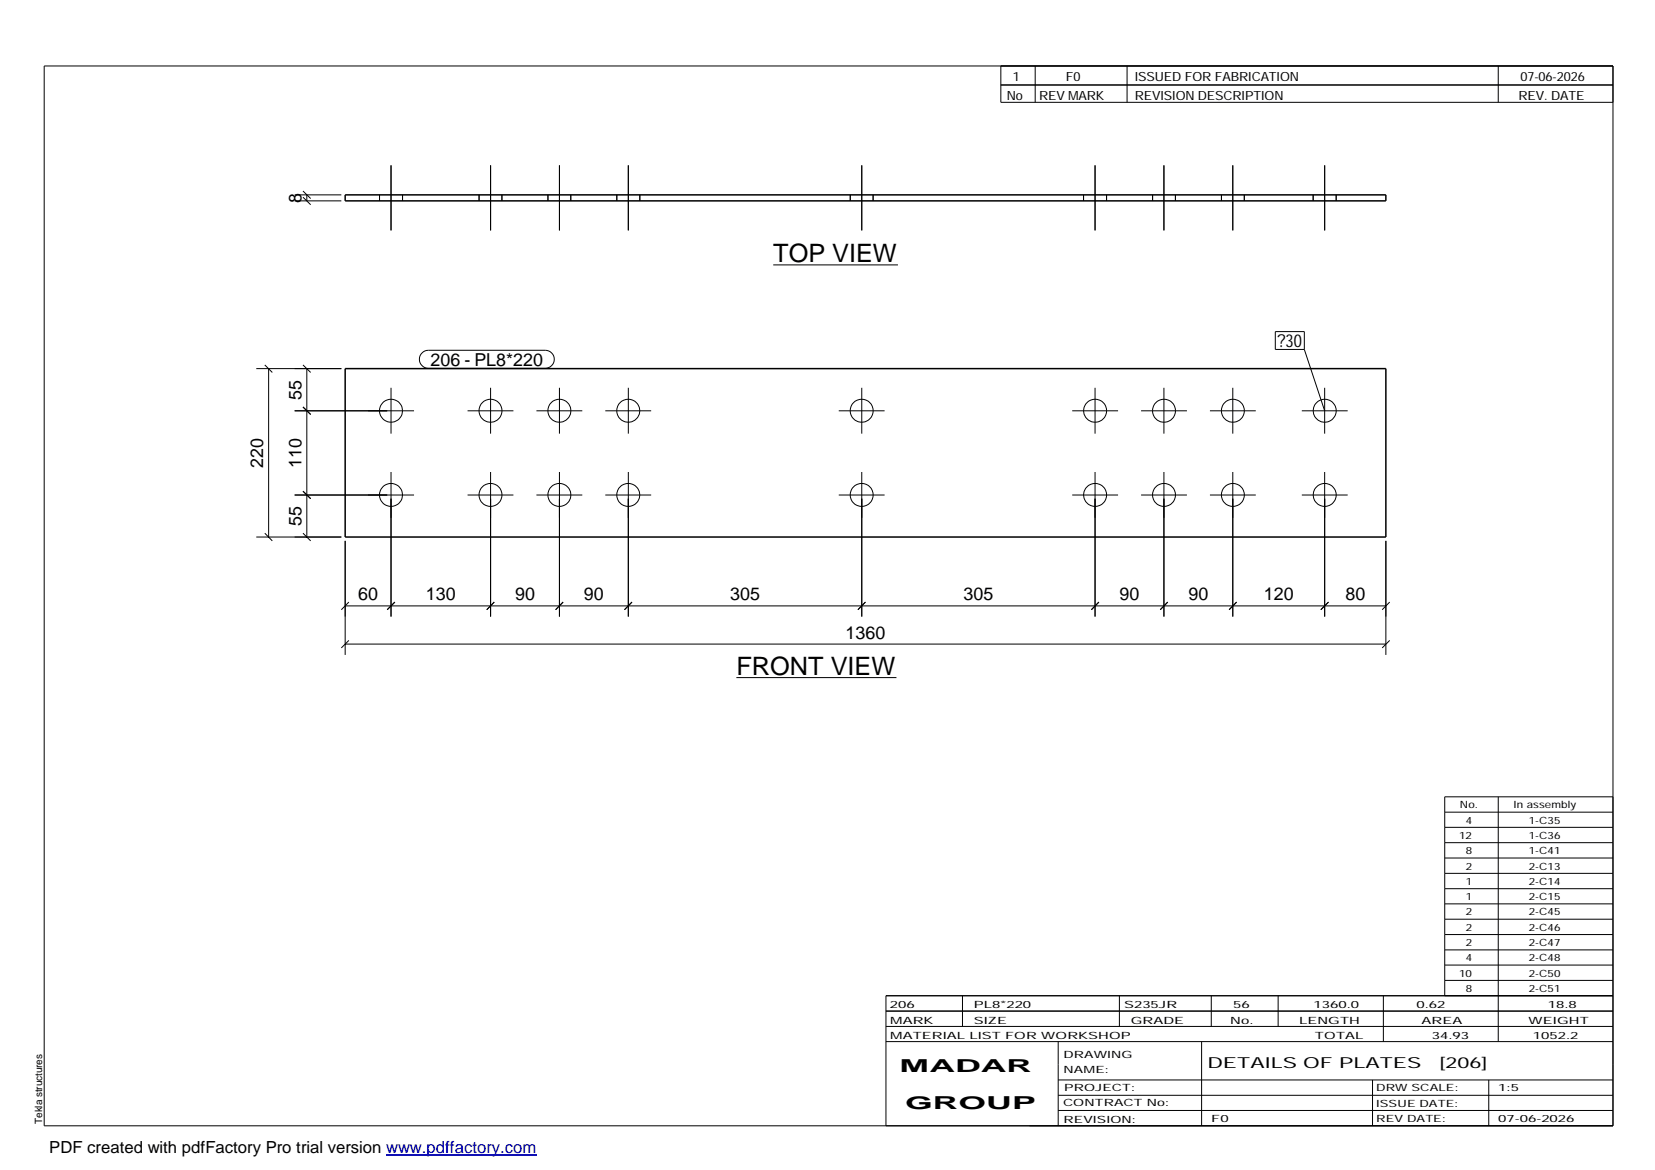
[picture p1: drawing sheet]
<svg xmlns="http://www.w3.org/2000/svg" width="420mm" height="297mm" viewBox="0 0 420 297" stroke-linecap="round" stroke-linejoin="round" font-family="sans-serif">
<g fill="none" stroke="#000" stroke-width=".25">
<path d="M11.2 16.7h398.3v269.1h-398.3zM254.1 16.7v9.3h155.4M262.8 16.7v9.3M286.1 16.7v9.3M380.4 16.7v9.3M254.1 21.6h155.4M74.8 51h11.9M74.8 49.5h11.9M76.9 50.1l2 1.9M76.9 48.5l2 1.9M77.9 49.5v1.5M96.4 49.5v1.5"/>
<path d="M99.3 42v16.5M102.2 49.5v1.5M121.6 49.5v1.5M124.5 42v16.5M127.4 49.5v1.5M139.1 49.5v1.5M142 42v16.5M144.9 49.5v1.5M156.6 49.5v1.5M159.5 42v16.5M162.4 49.5v1.5M215.9 49.5v1.5"/>
<path d="M218.8 42v16.5M221.7 49.5v1.5M275.1 49.5v1.5M278 42v16.5M280.9 49.5v1.5M292.6 49.5v1.5M295.5 42v16.5M298.4 49.5v1.5M310.1 49.5v1.5M313 42v16.5M315.9 49.5v1.5M333.4 49.5v1.5"/>
<path d="M336.3 42v16.5M339.2 49.5v1.5M196.3 67.3h31.7M65.1 93.6h21.6M67.2 92.7l1.9 1.9M68.2 93.6v42.7M76.9 92.7l2 1.9M77.9 93.6v42.7M99.3 98.5v11.6M107.1 89.6l.8-.5 .9-.2h29.6a2.29 2.29 0 0 1 2.3 2.3 2.29 2.29 0 0 1-2.3 2.3h-29.6a2.27 2.27 0 0 1-2.2-1.4 2.27 2.27 0 0 1 .5-2.5zM124.5 98.5v11.6M142 98.5v11.6"/>
<path d="M159.5 98.5v11.6M218.8 98.5v11.6M278 98.5v11.6M295.5 98.5v11.6M313 98.5v11.6M323.8 84.2h7.3v4.5h-7.3zM331.1 88.7l5.2 15.6M336.3 98.5v11.6M74.8 104.3h30.3M76.9 103.3l2 1.9M99.3 119.8v36.7M118.7 104.3h11.6"/>
<path d="M124.5 119.8v36.7M136.2 104.3h11.6M142 119.8v36.7M153.7 104.3h11.6M159.5 119.8v36.7M212.9 104.3h11.7M218.8 119.8v36.7M272.2 104.3h11.6M278 119.8v36.7M289.7 104.3h11.6M295.5 119.8v36.7M307.2 104.3h11.6"/>
<path d="M313 119.8v36.7M330.5 104.3h11.6M336.3 119.8v36.7M65.1 136.3h21.6M67.2 135.4l1.9 1.9M74.8 125.7h30.3M76.9 135.4l2 1.9M76.9 124.7l2 1.9M87.6 137.3v29M118.7 125.7h11.6M136.2 125.7h11.6M153.7 125.7h11.6"/>
<path d="M212.9 125.7h11.7M272.2 125.7h11.6M289.7 125.7h11.6M307.2 125.7h11.6M330.5 125.7h11.6M351.8 137.3v29M87.6 153.8h264.2M88.6 152.9l-1.9 1.9M100.2 152.9l-1.9 1.9M125.5 152.9l-1.9 1.9M143 152.9l-1.9 1.9M160.4 152.9l-1.9 1.9"/>
<path d="M219.7 152.9l-1.9 1.9M279 152.9l-1.9 1.9M296.5 152.9l-1.9 1.9M313.9 152.9l-1.9 1.9M337.3 152.9l-2 1.9M352.8 152.9l-1.9 1.9M87.6 163.5h264.2M88.6 162.6l-1.9 1.9M186.9 172h40.7M352.8 162.6l-1.9 1.9M366.8 206.2h42.7M366.8 210h42.7"/>
<path d="M366.8 213.9h42.7M366.8 217.8h42.7M380.4 202.3v62.1M409.5 202.3h-42.7v50.5M366.8 221.7h42.7M366.8 225.6h42.7M366.8 229.5h42.7M366.8 233.4h42.7M366.8 237.3h42.7M224.9 256.7h184.6M244.3 252.8v7.8M284.2 252.8v7.8"/>
<path d="M307.5 252.8v7.8M324.5 252.8v7.8M351.2 252.8v11.6M366.8 241.2h42.7M366.8 245h42.7M366.8 248.9h42.7M409.5 252.8h-184.6v33M224.9 264.4h184.6M224.9 260.6h184.6M268.6 264.4v21.4M268.6 274.2h140.9M268.6 278.1h140.9"/>
<path d="M305.1 264.4v21.4M348.4 274.2v11.6M378 274.2v11.6M268.6 281.9h140.9"/>
<circle cx="99.3" cy="104.3" r="2.92"/>
<circle cx="124.5" cy="104.3" r="2.91"/>
<circle cx="142" cy="104.3" r="2.91"/>
<circle cx="159.5" cy="104.3" r="2.93"/>
<circle cx="218.7" cy="104.3" r="2.91"/>
<circle cx="278" cy="104.3" r="2.91"/>
<circle cx="295.5" cy="104.3" r="2.91"/>
<circle cx="313" cy="104.3" r="2.91"/>
<circle cx="336.3" cy="104.3" r="2.91"/>
<circle cx="99.3" cy="125.7" r="2.92"/>
<circle cx="124.5" cy="125.7" r="2.91"/>
<circle cx="142" cy="125.7" r="2.91"/>
<circle cx="159.5" cy="125.7" r="2.93"/>
<circle cx="218.7" cy="125.7" r="2.91"/>
<circle cx="278" cy="125.7" r="2.91"/>
<circle cx="295.5" cy="125.7" r="2.91"/>
<circle cx="313" cy="125.7" r="2.91"/>
<circle cx="336.3" cy="125.7" r="2.91"/>
</g>
<path d="M87.6 49.5h264.2v1.5h-264.2zM87.6 93.6h264.2v42.7h-264.2z" fill="none" stroke="#000" stroke-width=".38"/>
<path d="M98 293.3h38.2" fill="none" stroke="#00f" stroke-width=".3"/>
<g font-size="6.4">
<text x="196.3" y="66.5">TOP VIEW</text>
<text x="186.9" y="171.3">FRONT VIEW</text>
</g>
<g font-size="4.5">
<text x="76.5" y="51.5" transform="rotate(-90 76.5 51.5)">8</text>
<text x="324.3" y="88.2">?30</text>
<text x="109.3" y="92.9">206 - PL8*220</text>
<text x="76.5" y="101.5" transform="rotate(-90 76.5 101.5)">55</text>
<text x="66.8" y="118.7" transform="rotate(-90 66.8 118.7)">220</text>
<text x="76.5" y="118.7" transform="rotate(-90 76.5 118.7)">110</text>
<text x="76.5" y="133.5" transform="rotate(-90 76.5 133.5)">55</text>
<text x="90.9" y="152.4">60</text>
<text x="108.1" y="152.4">130</text>
<text x="130.8" y="152.4">90</text>
<text x="148.3" y="152.4">90</text>
<text x="185.3" y="152.4">305</text>
<text x="244.6" y="152.4">305</text>
<text x="284.2" y="152.4">90</text>
<text x="301.7" y="152.4">90</text>
<text x="320.8" y="152.4">120</text>
<text x="341.5" y="152.4">80</text>
<text x="214.7" y="162.1">1360</text>
<text x="228.4" y="272.3">MADAR</text>
<text x="229.8" y="281.6">GROUP</text>
</g>
<text font-size="4.2" x="12.5" y="292.7">PDF created with pdfFactory Pro trial version www.pdffactory.com</text>
<g font-size="3.9">
<text x="306.5" y="271.3">DETAILS OF PLATES</text>
<text x="365.4" y="271.3">[206]</text>
</g>
<g font-size="3.2">
<text x="257.1" y="20.5">1</text>
<text x="270.6" y="20.5">F0</text>
<text x="288.1" y="20.5">ISSUED FOR FABRICATION</text>
<text x="386" y="20.5">07-06-2026</text>
<text x="255.6" y="25.5">No</text>
<text x="263.8" y="25.5">REV MARK</text>
<text x="288.1" y="25.5">REVISION DESCRIPTION</text>
<text x="385.5" y="25.5">REV. DATE</text>
</g>
<g font-size="2.5">
<text x="370.6" y="205.2">No.</text>
<text x="372.1" y="209.1">4</text>
<text x="384.3" y="205.2">In assembly</text>
<text x="388.1" y="209.1">1-C35</text>
<text x="370.4" y="213">12</text>
<text x="388.1" y="213">1-C36</text>
<text x="372.1" y="216.9">8</text>
<text x="372.1" y="220.8">2</text>
<text x="388.1" y="216.9">1-C41</text>
<text x="388.1" y="220.8">2-C13</text>
<text x="372.1" y="224.6">1</text>
<text x="388.1" y="224.6">2-C14</text>
<text x="372.1" y="228.5">1</text>
<text x="372.1" y="232.4">2</text>
<text x="388.1" y="228.5">2-C15</text>
<text x="388.1" y="232.4">2-C45</text>
<text x="372.1" y="236.3">2</text>
<text x="388.1" y="236.3">2-C46</text>
<text x="372.1" y="240.2">2</text>
<text x="372.1" y="244.1">4</text>
<text x="388.1" y="240.2">2-C47</text>
<text x="388.1" y="244.1">2-C48</text>
<text x="370.4" y="247.9">10</text>
<text x="372.1" y="251.8">8</text>
<text x="388.1" y="247.9">2-C50</text>
<text x="388.1" y="251.8">2-C51</text>
<text x="225.9" y="255.9">206</text>
<text x="247.3" y="255.9">PL8*220</text>
<text x="285.4" y="255.9">S235JR</text>
<text x="313.1" y="255.9">56</text>
<text x="333.5" y="255.9">1360.0</text>
<text x="359.6" y="255.9">0.62</text>
<text x="392.9" y="255.9">18.8</text>
<text x="226" y="263.7">MATERIAL LIST FOR WORKSHOP</text>
<text x="226" y="259.9">MARK</text>
<text x="247.2" y="259.9">SIZE</text>
<text x="287.1" y="259.9">GRADE</text>
<text x="312.3" y="259.9">No.</text>
<text x="329.8" y="259.9">LENGTH</text>
<text x="333.8" y="263.7">TOTAL</text>
<text x="360.9" y="259.9">AREA</text>
<text x="363.5" y="263.7">34.93</text>
<text x="388.1" y="259.9">WEIGHT</text>
<text x="389.2" y="263.7">1052.2</text>
<text x="270" y="268.5">DRAWING</text>
<text x="270" y="272.5">NAME:</text>
<text x="269.9" y="280.9">CONTRACT No:</text>
<text x="270.2" y="277">PROJECT:</text>
<text x="349.4" y="277.1">DRW SCALE:</text>
<text x="349.4" y="281">ISSUE DATE:</text>
<text x="380.4" y="277.1">1:5</text>
<text x="10.7" y="285.4" transform="rotate(-90 10.7 285.4)">Tekla structures</text>
<text x="270" y="285">REVISION:</text>
<text x="307.5" y="284.8">F0</text>
<text x="349.4" y="284.8">REV DATE:</text>
<text x="380.4" y="284.8">07-06-2026</text>
</g>
</svg>
